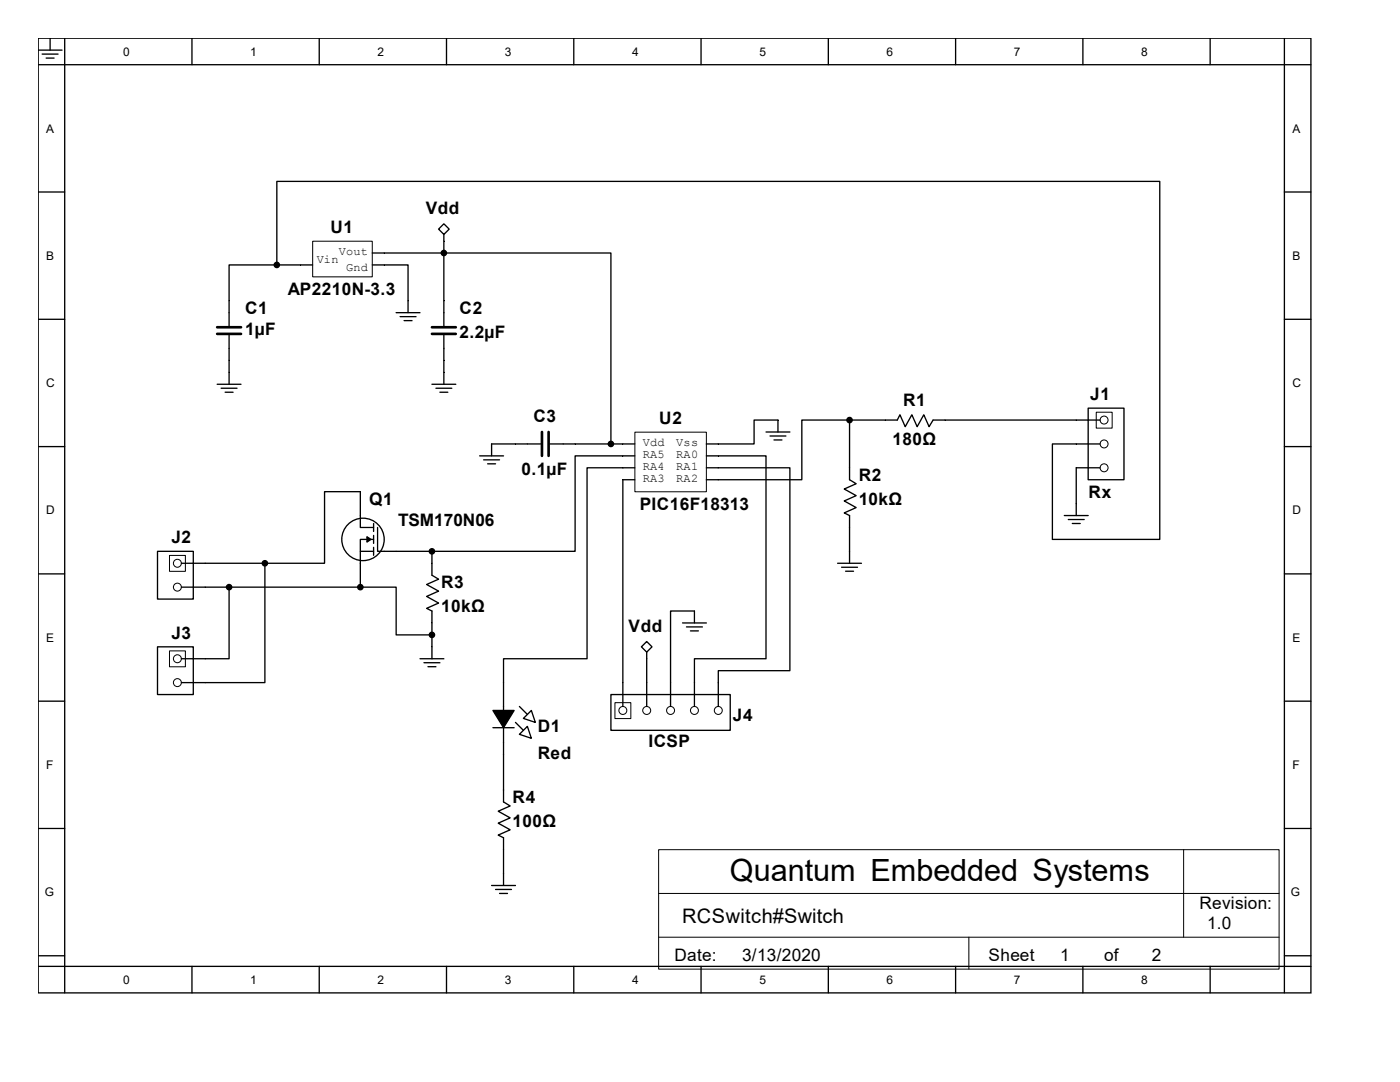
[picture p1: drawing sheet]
<svg xmlns="http://www.w3.org/2000/svg" width="279mm" height="216mm" viewBox="0 0 279 216" stroke-linecap="round" stroke-linejoin="round" font-family="sans-serif">
<g fill="none" stroke="#000" stroke-width=".26">
<path d="M7.6 7.6h254v190.5h-254zM7.6 12.9h254M7.6 10h4.8M8.4 10.8h3.2M9.2 11.6h1.6M10 7.6v2.4M12.9 7.6v190.5M38.3 7.6v5.3M63.7 7.6v5.3M89.1 7.6v5.3M114.5 7.6v5.3M139.9 7.6v5.3"/>
<path d="M165.3 7.6v5.3M190.7 7.6v5.3M216.1 7.6v5.3M241.5 7.6v5.3M256.3 7.6v190.5M7.6 38.3h5.3M256.3 38.3h5.3M55.2 52.9h-9.5v12.1M55.2 52.9v-16.7h176.3v71.4h-21.5v-19h9.6M55.2 52.9h7.2M74.3 50.5h47.6v38.1M74.3 52.9h7.1v9.5"/>
<path d="M87.5 45.7l1.1-1 1 1-1 1.1zM88.6 46.8v18.2M7.6 63.7h5.3M43.3 76.7h4.8M44.1 77.5h3.2M44.9 78.3h1.6M45.7 66.9v9.8M79.1 62.4h4.7M79.9 63.2h3.1M80.6 64h1.6M86.2 76.7h4.8M87 77.5h3.2"/>
<path d="M87.8 78.3h1.6M88.6 66.9v9.8M256.3 63.7h5.3M7.6 89.1h5.3M95.7 91h4.8M96.5 91.8h3.2M97.3 92.6h1.6M107.9 88.6h-9.8v2.4M109.7 88.6h17M126.7 91h-11.9v19h-28.6M126.7 93.3h-9.5v38.1h-16.7v28.6l1.3 .8-2.4 1.1 2.4 1.3-2.4 1.1 2.4 1.3-2.4 1 1.1 .6v9.5M126.7 95.7h-2.4v45.3"/>
<path d="M141 93.3h16.6v40.5h-14.2v7.2M141 91h11.9v40.4h-14.3v9.6M152.9 86.2h4.7M153.7 87h3.1M154.5 87.8h1.6M155.3 86.2v-2.4h-4.8v4.8h-9.5M169.5 83.8h9.6l.5-1 1.1 2.3 1.3-2.3 1 2.3 1.4-2.3 1 2.3 .8-1.3h33.4M169.5 83.8v11.9l1.4 .8-2.4 1.1 2.4 1.3-2.4 1.1 2.4 1.3-2.4 1 1 .6v9.5M169.5 83.8h-9.5v11.9h-19M217.2 81.4h7.1v14.3h-7.1zM219.6 93.3h-4.8v9.6M256.3 89.1h5.3"/>
<path d="M7.6 114.5h5.3M31.4 110h7.2v9.5h-7.2zM36.2 112.4h16.7M36.2 117.2h35.7M45.7 117.2v14.2h-9.5M52.9 112.4v23.8h-16.7M71.9 117.2h7.2v9.5h7.1M74.6 105.3h-2.7v-7.2h-7.1v14.3h-11.9M74.6 110h-2.7v7.2M74.6 107.6h-2.7v2.4M74.6 104.5v1.5M74.6 106.8v1.6"/>
<path d="M74.6 109.2v1.6M75.4 105.3v4.7h10.8M86.2 110v4.8l1.3 .8-2.4 1 2.4 1.4-2.4 1 2.4 1.3-2.4 1.1 1.1 .5v9.5M167.2 112.4h4.7M168 113.2h3.1M168.8 114h1.5M212.4 102.9h4.8M213.2 103.7h3.2M214 104.5h1.6M256.3 114.5h5.3M7.6 139.9h5.3M31.4 129.1h7.2v9.5h-7.2z"/>
<path d="M83.8 131.4h4.8M84.6 132.2h3.2M85.4 133h1.6M121.9 138.6h23.8v7.1h-23.8zM128 129.1l1.1-1.1 1 1.1-1 1zM129.1 130.1v10.9M136.2 124.3h4.8M137 125.1h3.2M137.8 125.9h1.6M138.6 124.3v-2.4h-4.8v19.1M256.3 139.9h5.3M98.4 145.2h4.2"/>
<path d="M102.9 144.1l1.6 1.6M103.7 146.5l1.6-1.6 .7 2.4zM103.7 141l1.6 1.6M104.5 143.4l1.5-1.6 .8 2.3zM7.6 165.3h5.3M98.1 176.7h4.8M98.9 177.5h3.2M99.7 178.3h1.6M256.3 165.3h5.3M7.6 190.7h5.3M7.6 192.8h254M38.3 192.8v5.3"/>
<path d="M63.7 192.8v5.3M89.1 192.8v5.3M114.5 192.8v5.3M139.9 192.8v5.3M165.3 192.8v5.3M190.7 192.8v5.3M216.1 192.8v5.3M241.5 192.8v5.3M256.3 190.7h5.3"/>
<circle cx="72.4" cy="107.6" r="4.2"/>
</g>
<g fill="none" stroke="#000" stroke-width=".2">
<path d="M62.4 48.1h11.9v7.1h-11.9zM126.7 86.2h14.3v11.9h-14.3zM218.8 82.3h3.2v3.1h-3.2zM33.8 110.8h3.2v3.2h-3.2zM33.8 129.9h3.2v3.2h-3.2zM122.7 140.2h3.2v3.2h-3.2zM131.4 169.5h123.9v23.9h-123.9zM131.4 178.3h123.9M236.2 169.5v17.5M131.4 187h123.9M193.4 187v6.4"/>
<circle cx="220.3" cy="88.6" r=".79"/>
<circle cx="220.3" cy="83.8" r=".79"/>
<circle cx="220.3" cy="93.3" r=".79"/>
<circle cx="35.4" cy="112.4" r=".79"/>
<circle cx="35.4" cy="117.2" r=".79"/>
<circle cx="35.4" cy="136.2" r=".79"/>
<circle cx="35.4" cy="131.4" r=".79"/>
<circle cx="124.3" cy="141.8" r=".79"/>
<circle cx="129.1" cy="141.8" r=".79"/>
<circle cx="133.8" cy="141.8" r=".79"/>
<circle cx="138.6" cy="141.8" r=".79"/>
<circle cx="143.4" cy="141.8" r=".79"/>
</g>
<path d="M43.3 65.3h4.8M43.3 66.6h4.8M86.2 65.3h4.8M86.2 66.6h4.8M108.2 86.2v4.8M109.5 86.2v4.8" fill="none" stroke="#000" stroke-width=".53"/>
<g fill="#000" stroke="#000" stroke-width=".26">
<path d="M73.2 107.1l.8 .5-.8 .6zM98.4 141.8h4.2l-2.1 3.4z"/>
<circle cx="55.2" cy="52.9" r=".53"/>
<circle cx="88.6" cy="50.5" r=".53"/>
<circle cx="121.9" cy="88.6" r=".53"/>
<circle cx="169.5" cy="83.8" r=".53"/>
<circle cx="45.7" cy="117.2" r=".53"/>
<circle cx="52.9" cy="112.4" r=".53"/>
<circle cx="71.9" cy="117.2" r=".53"/>
<circle cx="86.2" cy="110" r=".53"/>
<circle cx="86.2" cy="126.7" r=".53"/>
</g>
<text font-size="6.1" x="145.7" y="175.9">Quantum Embedded Systems</text>
<text font-size="4" x="136.1" y="184.2">RCSwitch#Switch</text>
<g font-size="3.4">
<text x="66" y="46.5">U1</text>
<text x="85" y="42.8">Vdd</text>
<text x="57.4" y="58.9">AP2210N-3.3</text>
<text x="48.9" y="62.6">C1</text>
<text x="91.7" y="62.6">C2</text>
<text x="48.9" y="66.8">1µF</text>
<text x="91.7" y="67.4">2.2µF</text>
<text x="180.3" y="81.1">R1</text>
<text x="217.6" y="79.8">J1</text>
<text x="106.5" y="84.3">C3</text>
<text x="131.6" y="84.6">U2</text>
<text x="178.1" y="88.8">180Ω</text>
<text x="104.1" y="94.9">0.1µF</text>
<text x="171.4" y="95.9">R2</text>
<text x="73.7" y="100.7">Q1</text>
<text x="127.7" y="101.8">PIC16F18313</text>
<text x="171.4" y="100.7">10kΩ</text>
<text x="217.3" y="99.4">Rx</text>
<text x="79.5" y="104.9">TSM170N06</text>
<text x="34.2" y="108.4">J2</text>
<text x="88.1" y="117.4">R3</text>
<text x="88.1" y="122.1">10kΩ</text>
<text x="34.2" y="127.4">J3</text>
<text x="125.4" y="126.1">Vdd</text>
<text x="146.3" y="143.8">J4</text>
<text x="107.3" y="146">D1</text>
<text x="129.4" y="149.1">ICSP</text>
<text x="107.3" y="151.5">Red</text>
<text x="102.3" y="160.2">R4</text>
<text x="102.3" y="165">100Ω</text>
<text x="239.4" y="181.4">Revision:</text>
<text x="240.9" y="185.4">1.0</text>
<text x="134.6" y="191.7">Date:</text>
<text x="148.1" y="191.7">3/13/2020</text>
<text x="197.3" y="191.7">Sheet</text>
<text x="211.6" y="191.7">1</text>
<text x="220.4" y="191.7">of</text>
<text x="229.9" y="191.7">2</text>
</g>
<g font-size="2.4">
<text x="24.6" y="11.1">0</text>
<text x="50" y="11.1">1</text>
<text x="75.4" y="11.1">2</text>
<text x="100.8" y="11.1">3</text>
<text x="126.2" y="11.1">4</text>
<text x="151.6" y="11.1">5</text>
<text x="177" y="11.1">6</text>
<text x="202.4" y="11.1">7</text>
<text x="227.8" y="11.1">8</text>
<text x="9.2" y="26.5">A</text>
<text x="257.9" y="26.5">A</text>
<text x="9.2" y="51.9">B</text>
<text x="63.2" y="52.6">Vin</text>
<text x="67.6" y="51">Vout</text>
<text x="257.9" y="51.9">B</text>
<text x="69.1" y="54.1">Gnd</text>
<text x="9.2" y="77.3">C</text>
<text x="257.9" y="77.3">C</text>
<text x="128.3" y="89.1">Vdd</text>
<text x="135" y="89.1">Vss</text>
<text x="128.3" y="91.4">RA5</text>
<text x="128.3" y="93.9">RA4</text>
<text x="135" y="93.9">RA1</text>
<text x="135" y="91.4">RA0</text>
<text x="128.3" y="96.2">RA3</text>
<text x="135" y="96.2">RA2</text>
<text x="9.2" y="102.7">D</text>
<text x="257.9" y="102.7">D</text>
<text x="9.2" y="128.1">E</text>
<text x="257.9" y="128.1">E</text>
<text x="9.2" y="153.5">F</text>
<text x="257.9" y="153.5">F</text>
<text x="8.9" y="178.9">G</text>
<text x="257.6" y="178.9">G</text>
<text x="24.6" y="196.3">0</text>
<text x="50" y="196.3">1</text>
<text x="75.4" y="196.3">2</text>
<text x="100.8" y="196.3">3</text>
<text x="126.2" y="196.3">4</text>
<text x="151.6" y="196.3">5</text>
<text x="177" y="196.3">6</text>
<text x="202.4" y="196.3">7</text>
<text x="227.8" y="196.3">8</text>
</g>
</svg>
